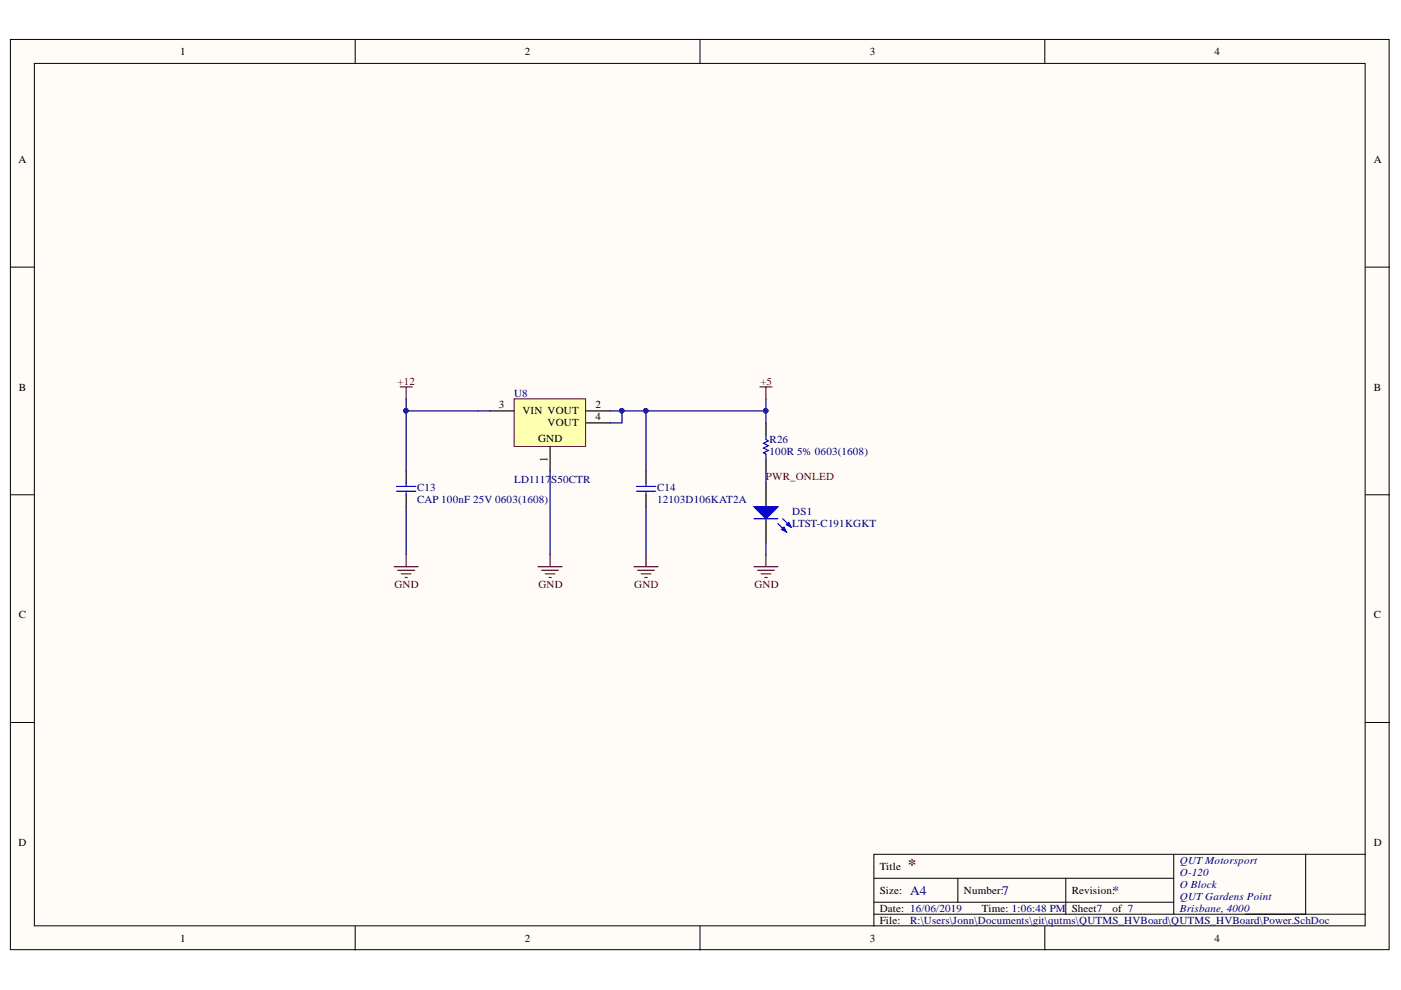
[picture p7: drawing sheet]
<svg xmlns="http://www.w3.org/2000/svg" width="297mm" height="210mm" viewBox="0 0 297 210" stroke-linecap="round" stroke-linejoin="round" font-family="sans-serif">
<g fill="#fffcf8" stroke="#000" stroke-width=".21">
<path d="M2.2 8.4h292.3v193h-292.3z"/>
<path d="M7.3 13.4h282.1v182.9h-282.1z"/>
</g>
<g fill="none" stroke="#000" stroke-width=".21">
<path d="M75.3 8.4v5M148.4 8.4v5M221.5 8.4v5M2.2 56.6h5.1M289.5 56.6h5.1M2.2 104.9h5.1M289.5 104.9h5.1M2.2 153.2h5.1M289.5 153.2h5.1M75.3 196.4v5.1M148.4 196.4v5.1M185.3 186.2h63.6"/>
<path d="M185.3 193.8h104.2M185.3 191.3h63.6M203.1 186.2v5.1M221.5 196.4v5.1M226 186.2v7.6M248.9 181.1v12.7M276.8 181.1h-91.5v15.3M289.5 181.1h-12.7v12.7"/>
</g>
<path d="M161.1 82h2.6M162.4 82v2.6M86.1 117.6v2.6M137 117.6v2.6M83.6 120.2h5.1M84.3 120.9h3.6M85.1 121.7h2M85.9 122.4h.5M134.4 120.2h5.1M135.2 120.9h3.5M136 121.7h2M136.7 122.4h.5" fill="none" stroke="#800000" stroke-width=".25"/>
<path d="M162.4 102.4v5M162.4 110v5.1" fill="none" stroke="#000" stroke-width=".25"/>
<path d="M159.9 107.4h5l-2.5 2.6z" fill="#00f"/>
<path d="M159.9 107.4h5l-2.5 2.6zM164.9 111l1.8 1.8M166 110l1.7 1.8" fill="none" stroke="#00f" stroke-width=".25"/>
<path d="M165.7 112.3l.5-.5 .5 1z" fill="#00f"/>
<path d="M165.7 112.3l.5-.5 .5 1z" fill="none" stroke="#00f" stroke-width=".25"/>
<path d="M166.7 111.3l.5-.5 .5 1z" fill="#00f"/>
<path d="M162.4 92.2v1l.5 .3-1 .5 1 .5-1 .5 1 .5-1 .5 .5 .3v1M159.9 110h5M166.7 111.3l.5-.5 .5 1z" fill="none" stroke="#00f" stroke-width=".25"/>
<path d="M162.4 89.7v2.5M162.4 97.3v2.5" fill="none" stroke="#000" stroke-width=".25"/>
<path d="M162.4 117.6v2.6M159.9 120.2h5M160.6 120.9h3.6M161.4 121.7h2M162.1 122.4h.6" fill="none" stroke="#800000" stroke-width=".25"/>
<path d="M109 84.6h15.2v10.1h-15.2z" fill="#ffffb0" stroke="#800000" stroke-width=".21"/>
<path d="M86.1 99.8v2.6M103.9 87.1h5.1M116.6 94.7v5.1M124.3 87.1h5M124.3 89.7h5M137 99.8v2.6M86.1 104.9v2.5M137 104.9v2.5" fill="none" stroke="#000" stroke-width=".25"/>
<path d="M84.8 82h2.6M86.1 82v2.6M116.6 117.6v2.6M114.1 120.2h5.1M114.8 120.9h3.6M115.6 121.7h2M116.4 122.4h.5" fill="none" stroke="#800000" stroke-width=".25"/>
<path d="M84.1 103.1h4M84.1 104.1h4M86.1 102.4v.7M86.1 104.1v.8M134.9 103.1h4.1M134.9 104.1h4.1M137 102.4v.7M137 104.1v.8" fill="none" stroke="#00f" stroke-width=".25"/>
<path d="M86.1 84.6v2.5h17.8M86.1 87.1v12.7M116.6 99.8v17.8M131.9 87.1v2.6h-2.6M137 87.1v12.7M162.4 84.6v2.5h-33.1M162.4 87.1v2.6M162.4 99.8v2.6M86.1 107.4v10.2M137 107.4v10.2M162.4 115.1v2.5" fill="none" stroke="#000080" stroke-width=".25"/>
<g fill="#000080" stroke="#000080" stroke-width=".21">
<circle cx="131.8" cy="87.1" r=".47"/>
<circle cx="136.9" cy="87.1" r=".46"/>
<circle cx="162.3" cy="87.1" r=".47"/>
<circle cx="86.1" cy="87.1" r=".46"/>
</g>
<text font-size="3.5" fill="#800000" x="192.4" y="184.5">*</text>
<g font-size="2.8" fill="#000080">
<text x="193" y="189.7">A4</text>
<text x="212.5" y="189.7">7</text>
<text x="235.9" y="189.7">*</text>
</g>
<g font-size="2.3">
<text x="38.2" y="11.7">1</text>
<text x="111.3" y="11.7">2</text>
<text x="184.4" y="11.7">3</text>
<text x="257.5" y="11.7">4</text>
<text x="3.9" y="34.5">A</text>
<text x="291.3" y="34.5">A</text>
<text x="4" y="82.8">B</text>
<text x="291.3" y="82.8">B</text>
<text x="105.8" y="86.6">3</text>
<text x="110.8" y="87.9">VIN VOUT</text>
<text x="126.3" y="86.6">2</text>
<text x="126.3" y="89.1">4</text>
<text x="114.1" y="93.7">GND</text>
<text x="116.1" y="90.4">VOUT</text>
<text x="116.1" y="97.9" transform="rotate(-90 116.1 97.9)">1</text>
<text x="4" y="131.1">C</text>
<text x="291.3" y="131.1">C</text>
<text x="3.9" y="179.4">D</text>
<text x="291.3" y="179.4">D</text>
<text x="186.5" y="184.5">Title</text>
<text x="186.5" y="189.5">Size:</text>
<text x="204.4" y="189.5">Number:</text>
<text x="227.2" y="189.5">Revision:</text>
<text x="186.5" y="193.3">Date: 16/06/2019</text>
<text x="186.5" y="195.9">File:</text>
<text x="208.2" y="193.3">Time: 1:06:48 PM</text>
<text x="227.2" y="193.3">Sheet7</text>
<text x="235.9" y="193.3">of 7</text>
<text x="38.2" y="199.7">1</text>
<text x="111.3" y="199.7">2</text>
<text x="184.4" y="199.7">3</text>
<text x="257.5" y="199.7">4</text>
</g>
<g font-size="2.3" fill="#800000">
<text x="84.3" y="81.5">+12</text>
<text x="161.2" y="81.5">+5</text>
<text x="162.4" y="101.8">PWR_ONLED</text>
<text x="83.6" y="124.8">GND</text>
<text x="114.2" y="124.8">GND</text>
<text x="134.5" y="124.8">GND</text>
<text x="159.9" y="124.8">GND</text>
</g>
<g font-size="2.3" fill="#000080">
<text x="109" y="84.1">U8</text>
<text x="163.2" y="94">R26</text>
<text x="163.2" y="96.5">100R 5% 0603(1608)</text>
<text x="88.4" y="104.2">C13</text>
<text x="88.4" y="106.7">CAP 100nF 25V 0603(1608)</text>
<text x="109" y="102.3">LD1117</text>
<text x="116.9" y="102.3">S50CTR</text>
<text x="139.3" y="104.2">C14</text>
<text x="139.3" y="106.7">12103D106KAT2A</text>
<text x="168" y="109.3">DS1</text>
<text x="168" y="111.8">LTST-C191KGKT</text>
<text x="250.2" y="183.2">QUT Motorsport</text>
<text x="250.2" y="185.7">O-120</text>
<text x="250.2" y="188.3">O Block</text>
<text x="250.2" y="190.8">QUT Gardens Point</text>
<text x="193" y="195.9">R:\Users\Jonn\Documents\git\qutms\QUTMS_HVBoard\QUTMS_HVBoard\Power.SchDoc</text>
<text x="250.2" y="193.3">Brisbane, 4000</text>
</g>
</svg>
